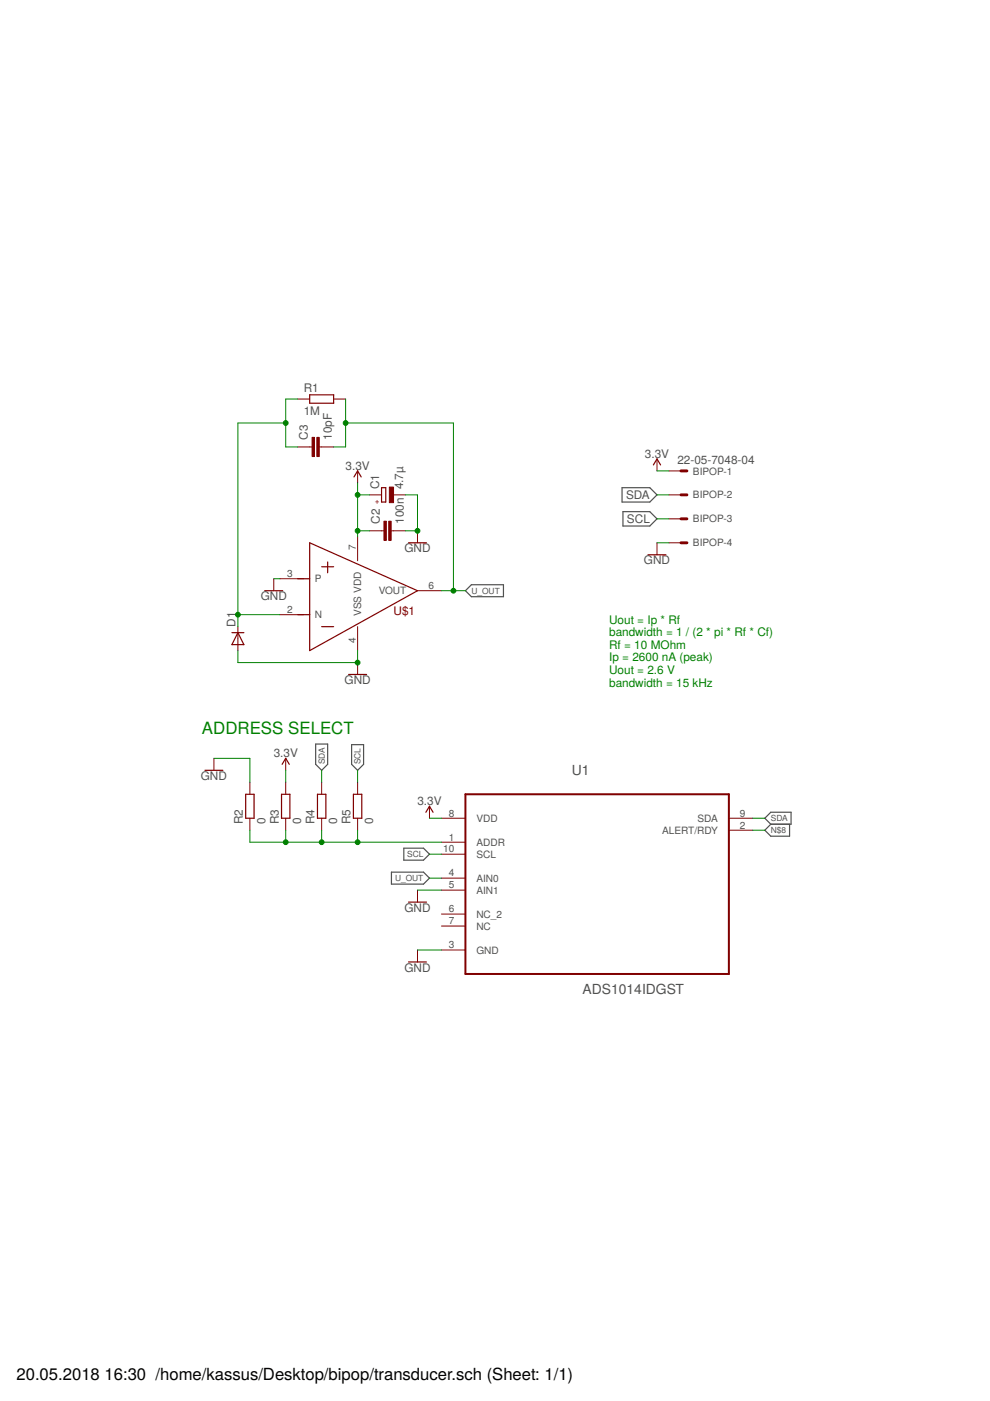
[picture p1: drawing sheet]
<svg xmlns="http://www.w3.org/2000/svg" width="210mm" height="297mm" viewBox="0 0 210 297" stroke-linecap="round" stroke-linejoin="round" font-family="sans-serif">
<path d="M131.9 103.4h5.9l1.5 1.5-1.5 1.5h-5.9zM132.1 108.5h5.7l1.5 1.5-1.5 1.5h-5.7zM98.7 125.2l1.2-1.2h6.8v2.5h-6.8zM66.9 157.8h2.6v4.3l-1.3 1.2-1.3-1.2zM74.5 157.9h2.6v4.2l-1.3 1.2-1.3-1.2zM85.6 179.8h4.2l1.3 1.3-1.3 1.3h-4.2zM162.2 173.5l1.2-1.3h4.3v2.6h-4.3zM163.4 174.8l-1.2 1.2 1.2 1.3h4v-2.5M83 184.9h6.8l1.3 1.3-1.3 1.3h-6.8z" fill="none" stroke="#505050" stroke-width=".25"/>
<g fill="none" stroke="#800000" stroke-width=".21">
<path d="M63.1 84.6h2.6M63.1 94.8h3.1M67.7 94.8h3M70.7 84.6h2.6M75.8 99.8v2.6M139.3 97.3v2.5M141.8 99.8h2.6M75.8 113.8v5.1M78.4 104.9h2.5M78.4 112.5h3M82.9 112.5h3.1M83.4 104.9h2.6"/>
<path d="M88.5 112.5v2.6M139.3 115.1v2.5M141.8 104.9h2.6M141.8 110h2.6M141.8 115.1h2.6M50.4 132.9v5M58 122.7v2.5M59.3 122.7h5.1M59.3 130.3h5.1M75.8 132.9v5M88.5 125.2h5.1M75.8 140.5v2.5"/>
<path d="M45.4 160.8v2.5M53 165.9v2.5M53 173.5v2.5M60.6 160.8v2.5M60.6 165.9v2.5M60.6 173.5v2.5M68.2 165.9v2.5M68.2 173.5v2.5M75.8 165.9v2.5M75.8 173.5v2.5M91.1 170.9v2.6M93.6 173.5h5.1"/>
<path d="M93.6 178.6h5.1M154.5 173.5h5.1M154.5 176h5.1M88.5 188.7v2.6M93.6 181.1h5.1M93.6 186.2h5.1M93.6 188.7h5.1M93.6 193.8h5.1M93.6 196.3h5.1M88.5 201.4v2.6M93.6 201.4h5.1"/>
</g>
<g fill="none" stroke="#800000" stroke-width=".25">
<path d="M65.7 83.7h5v1.8h-5zM138.5 98.6l.8-1.3 .8 1.3M65.7 115.1l22.8 10.1-22.8 12.7zM69.5 119.1v2.3M75.1 101.1l.7-1.3 .8 1.3M80.9 103.4h.9v3h-.9zM86.6 115.1h3.8M137.4 117.6h3.8M49.2 134.1h2.5M50.4 134.1l1.3 2.6h-2.5zM56.1 125.2h3.8M63.1 122.7h2.6"/>
<path d="M63.1 130.3h2.6M68.2 120.2h2.5M68.2 132.9h2.5M73.9 143h3.8M43.5 163.3h3.8M52.1 168.4h1.8v5.1h-1.8zM59.7 168.4h1.8v5.1h-1.8zM59.8 162.1l.8-1.3 .7 1.3M67.3 168.4h1.8v5.1h-1.8zM74.9 168.4h1.8v5.1h-1.8zM90.3 172.2l.8-1.3 .7 1.3M86.6 191.3h3.8"/>
<path d="M86.6 204h3.8"/>
</g>
<path d="M144.4 99.8h1.2M144.4 104.9h1.2M144.4 110h1.2M144.4 115.1h1.2" fill="none" stroke="#800000" stroke-width=".61"/>
<g fill="#800000" stroke="#800000" stroke-width=".21">
<path d="M82.5 103.3h.9v3.3h-.9z"/>
<path d="M82.4 110.5h.5v4.1h-.5z"/>
<path d="M81.4 110.5h.5v4.1h-.5z"/>
<path d="M67.2 92.7h.5v4.1h-.5z"/>
<path d="M66.2 92.7h.5v4.1h-.5z"/>
</g>
<path d="M98.7 168.4h55.8v38.1h-55.8z" fill="none" stroke="#800000" stroke-width=".42"/>
<g fill="none" stroke="#008000" stroke-width=".21">
<path d="M60.6 89.7h-10.2v43.2M63.1 84.6h-2.5v10.2h2.5M73.3 84.6v10.2h-2.6M73.3 89.7h22.8v35.5M139.3 99.8h2.5M75.8 104.9h2.6M75.8 102.4v11.4M75.8 112.5h2.6M86 104.9h2.5v7.6h-2.5M139.3 104.9h2.5M139.3 110h2.5M139.3 115.1h2.5"/>
<path d="M50.4 137.9v2.6h25.4v-2.6M50.4 130.3h8.9M58 122.7h1.3M93.6 125.2h5.1M45.4 160.8h7.6v5.1M53 176v2.6h40.6M60.6 163.3v2.6M60.6 176v2.6M68.2 163.3v2.6M68.2 176v2.6M75.8 163.3v2.6M75.8 176v2.6"/>
<path d="M91.1 173.5h2.5M159.6 173.5h2.6M159.6 176h2.6M88.5 188.7h5.1M91.1 181.1h2.5M91.1 186.2h2.5M88.5 201.4h5.1"/>
</g>
<g fill="#008000" stroke="#008000" stroke-width=".21">
<circle cx="88.5" cy="112.5" r=".51"/>
<circle cx="75.8" cy="140.5" r=".51"/>
<circle cx="75.8" cy="112.5" r=".51"/>
<circle cx="75.8" cy="104.9" r=".51"/>
<circle cx="75.8" cy="178.6" r=".51"/>
<circle cx="68.2" cy="178.6" r=".51"/>
<circle cx="60.6" cy="178.6" r=".51"/>
<circle cx="73.3" cy="89.7" r=".51"/>
<circle cx="96.1" cy="125.2" r=".51"/>
<circle cx="60.6" cy="89.7" r=".51"/>
<circle cx="50.4" cy="130.3" r=".51"/>
</g>
<text font-size="3.6" fill="#008000" x="42.8" y="155.7">ADDRESS SELECT</text>
<g font-size="3.5">
<text x="3.5" y="292.5">20.05.2018</text>
<text x="22.2" y="292.5">16:30 /home/kassus/Desktop/bipop/transducer.sch (Sheet: 1/1)</text>
</g>
<g font-size="2.9" fill="#505050">
<text x="121.3" y="164.4">U1</text>
<text x="123.5" y="210.7">ADS1014IDGST</text>
</g>
<g font-size="2.5" fill="#505050">
<text x="64.4" y="83.1">R1</text>
<text x="64.4" y="87.9">1M</text>
<text x="65.3" y="93.2" transform="rotate(-90 65.3 93.2)">C3</text>
<text x="70.4" y="93.2" transform="rotate(-90 70.4 93.2)">10pF</text>
<text x="73.3" y="99.6">3.3V</text>
<text x="136.7" y="97.1">3.3V</text>
<text x="143.6" y="98.4">22-05-7048-04</text>
<text x="80.4" y="103.8" transform="rotate(-90 80.4 103.8)">C1</text>
<text x="85.5" y="103.8" transform="rotate(-90 85.5 103.8)">4.7µ</text>
<text x="132.7" y="105.8">SDA</text>
<text x="80.5" y="111" transform="rotate(-90 80.5 111)">C2</text>
<text x="85.6" y="111" transform="rotate(-90 85.6 111)">100n</text>
<text x="132.9" y="110.9">SCL</text>
<text x="85.7" y="117.1">GND</text>
<text x="136.5" y="119.7">GND</text>
<text x="55.3" y="127.3">GND</text>
<text x="49.9" y="132.9" transform="rotate(-90 49.9 132.9)">D1</text>
<text x="73.1" y="145">GND</text>
<text x="58" y="160.5">3.3V</text>
<text x="42.6" y="165.4">GND</text>
<text x="88.5" y="170.7">3.3V</text>
<text x="51.5" y="174.8" transform="rotate(-90 51.5 174.8)">R2</text>
<text x="56.3" y="174.8" transform="rotate(-90 56.3 174.8)">0</text>
<text x="59.1" y="174.8" transform="rotate(-90 59.1 174.8)">R3</text>
<text x="63.9" y="174.8" transform="rotate(-90 63.9 174.8)">0</text>
<text x="66.7" y="174.8" transform="rotate(-90 66.7 174.8)">R4</text>
<text x="71.5" y="174.8" transform="rotate(-90 71.5 174.8)">0</text>
<text x="74.3" y="174.8" transform="rotate(-90 74.3 174.8)">R5</text>
<text x="79.1" y="174.8" transform="rotate(-90 79.1 174.8)">0</text>
<text x="85.7" y="193.3">GND</text>
<text x="85.7" y="206">GND</text>
</g>
<text font-size="2.5" fill="#800000" x="83.4" y="130.3">U$1</text>
<g font-size="2.5" fill="#008000">
<text x="129.1" y="132.2">Uout = Ip * Rf</text>
<text x="129.1" y="134.9">bandwidth = 1 / (2 * pi * Rf * Cf)</text>
<text x="129.1" y="137.6">Rf = 10 MOhm</text>
<text x="129.1" y="140.2">Ip = 2600 nA (peak)</text>
<text x="129.1" y="142.9">Uout = 2.6 V</text>
<text x="129.1" y="145.6">bandwidth = 15 kHz</text>
</g>
<g font-size="2.1" fill="#505050">
<text x="146.9" y="100.6">BIPOP-1</text>
<text x="146.9" y="105.7">BIPOP-2</text>
<text x="146.9" y="110.8">BIPOP-3</text>
<text x="75.5" y="116.6" transform="rotate(-90 75.5 116.6)">7</text>
<text x="146.9" y="115.8">BIPOP-4</text>
<text x="60.9" y="122.3">3</text>
<text x="66.7" y="123.5">P</text>
<text x="90.9" y="124.9">6</text>
<text x="60.9" y="130">2</text>
<text x="66.7" y="131.1">N</text>
<text x="76.6" y="130.5" transform="rotate(-90 76.6 130.5)">VSS VDD</text>
<text x="80.3" y="126">VOUT</text>
<text x="75.5" y="136.4" transform="rotate(-90 75.5 136.4)">4</text>
<text x="95.2" y="173.1">8</text>
<text x="156.9" y="173.1">9</text>
<text x="95.2" y="178.2">1</text>
<text x="101" y="174.2">VDD</text>
<text x="101" y="179.3">ADDR</text>
<text x="140.4" y="176.8">ALERT/RDY</text>
<text x="147.9" y="174.2">SDA</text>
<text x="156.9" y="175.7">2</text>
<text x="94" y="180.7">10</text>
<text x="95.2" y="185.8">4</text>
<text x="101" y="181.9">SCL</text>
<text x="95.2" y="188.4">5</text>
<text x="101" y="186.9">AIN0</text>
<text x="101" y="189.5">AIN1</text>
<text x="95.2" y="193.4">6</text>
<text x="95.2" y="196">7</text>
<text x="101" y="194.6">NC_2</text>
<text x="101" y="197.1">NC</text>
<text x="95.2" y="201.1">3</text>
<text x="101" y="202.2">GND</text>
</g>
<text font-size="1.8" fill="#800000" x="79.5" y="106.8">+</text>
<g font-size="1.8" fill="#505050">
<text x="99.9" y="125.9">U_OUT</text>
<text x="68.8" y="162.1" transform="rotate(-90 68.8 162.1)">SDA</text>
<text x="76.5" y="162.1" transform="rotate(-90 76.5 162.1)">SCL</text>
<text x="163.4" y="174.1">SDA</text>
<text x="163.4" y="176.7">N$8</text>
<text x="86.3" y="181.7">SCL</text>
<text x="83.8" y="186.8">U_OUT</text>
</g>
</svg>
